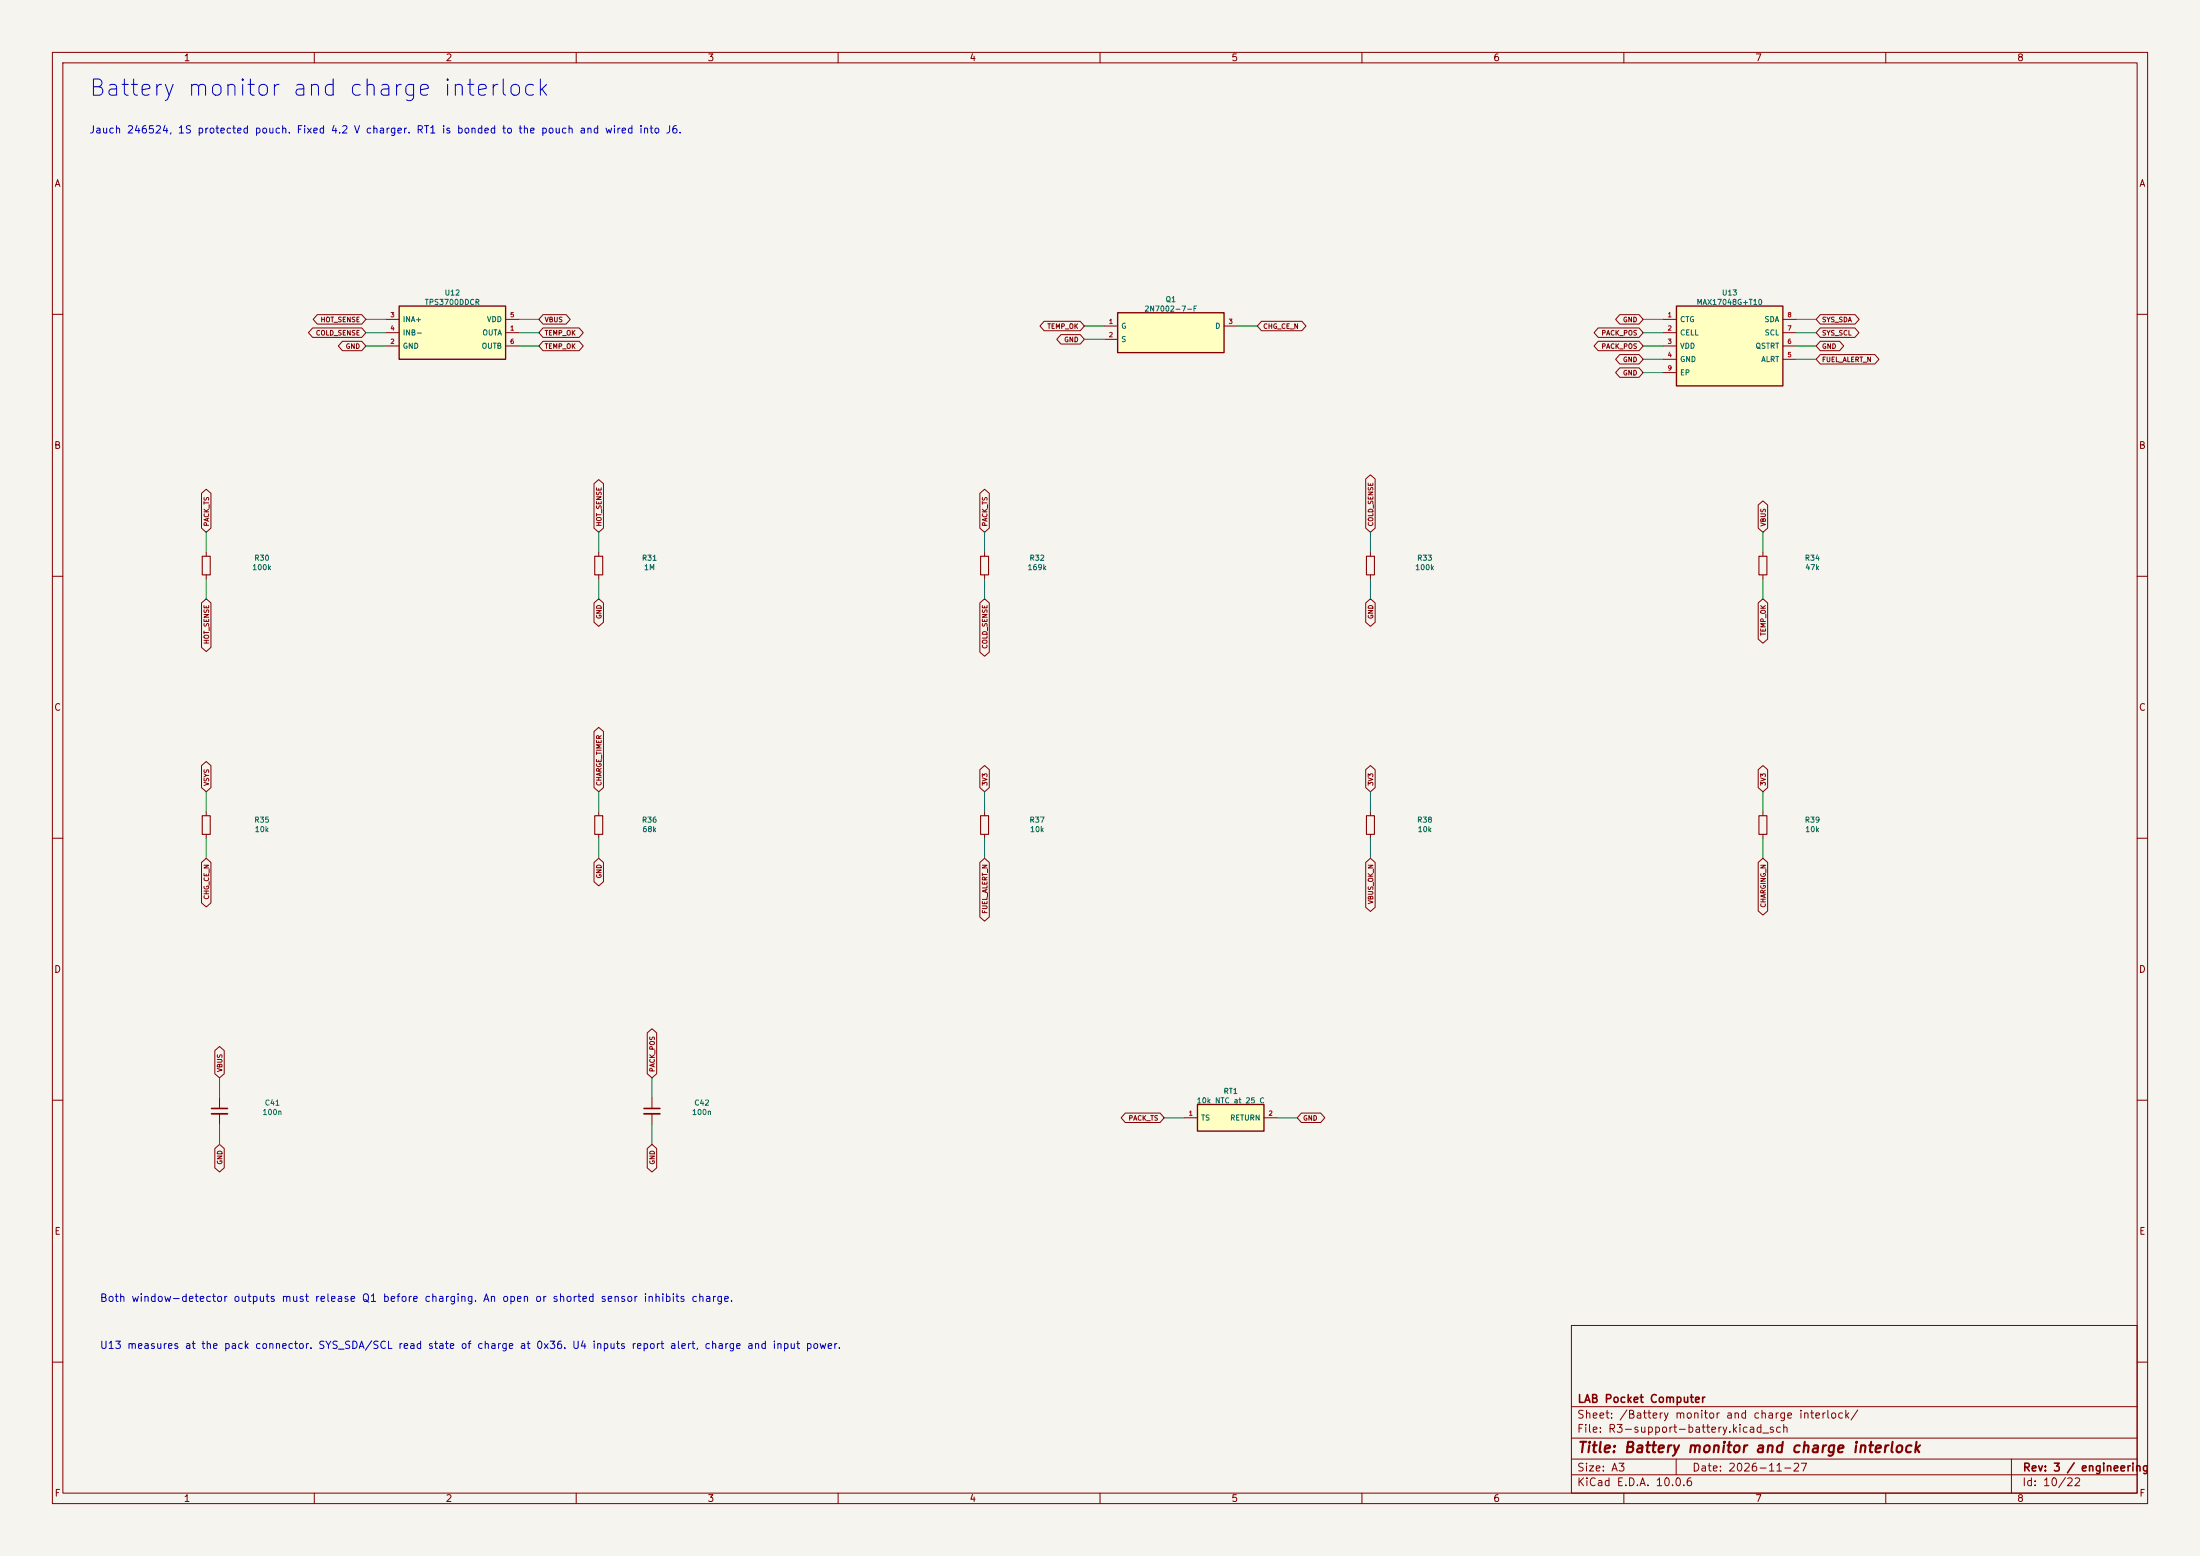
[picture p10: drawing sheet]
(kicad_sch (version 20260101) (generator eeschema) (paper "A3") (title_block (title "Battery monitor and charge interlock") (date "2026-11-27") (rev "3 / engineering") (company "LAB Pocket Computer")) (lib_symbols (symbol "LAB:TPS3700DDCR" (pin_names (offset 0.6)) (in_bom yes) (on_board yes)
(property "Reference" "U" (at 0 8.08 0) (effects (font (size 1 1)) ))
(property "Value" "TPS3700DDCR" (at 0 6.58 0) (effects (font (size 1 1)) ))
(symbol "TPS3700DDCR_0_1" (rectangle (start -10.16 5.08) (end 10.16 -5.08) (stroke (width 0.254) (type default)) (fill (type background))))
(symbol "TPS3700DDCR_1_1"
(pin input line (at -12.7 2.54 0) (length 2.54) (name "INA+" (effects (font (size 1 1)) )) (number "3" (effects (font (size 0.85 0.85)) )))
(pin input line (at -12.7 0 0) (length 2.54) (name "INB-" (effects (font (size 1 1)) )) (number "4" (effects (font (size 0.85 0.85)) )))
(pin power_in line (at -12.7 -2.54 0) (length 2.54) (name "GND" (effects (font (size 1 1)) )) (number "2" (effects (font (size 0.85 0.85)) )))
(pin power_in line (at 12.7 2.54 180) (length 2.54) (name "VDD" (effects (font (size 1 1)) )) (number "5" (effects (font (size 0.85 0.85)) )))
(pin open_collector line (at 12.7 0 180) (length 2.54) (name "OUTA" (effects (font (size 1 1)) )) (number "1" (effects (font (size 0.85 0.85)) )))
(pin open_collector line (at 12.7 -2.54 180) (length 2.54) (name "OUTB" (effects (font (size 1 1)) )) (number "6" (effects (font (size 0.85 0.85)) )))))
(symbol "LAB:2N7002_GSD" (pin_names (offset 0.6)) (in_bom yes) (on_board yes)
(property "Reference" "U" (at 0 6.81 0) (effects (font (size 1 1)) ))
(property "Value" "2N7002_GSD" (at 0 5.31 0) (effects (font (size 1 1)) ))
(symbol "2N7002_GSD_0_1" (rectangle (start -10.16 3.81) (end 10.16 -3.81) (stroke (width 0.254) (type default)) (fill (type background))))
(symbol "2N7002_GSD_1_1"
(pin input line (at -12.7 1.27 0) (length 2.54) (name "G" (effects (font (size 1 1)) )) (number "1" (effects (font (size 0.85 0.85)) )))
(pin passive line (at -12.7 -1.27 0) (length 2.54) (name "S" (effects (font (size 1 1)) )) (number "2" (effects (font (size 0.85 0.85)) )))
(pin passive line (at 12.7 1.27 180) (length 2.54) (name "D" (effects (font (size 1 1)) )) (number "3" (effects (font (size 0.85 0.85)) )))))
(symbol "LAB:MAX17048G_T10" (pin_names (offset 0.6)) (in_bom yes) (on_board yes)
(property "Reference" "U" (at 0 10.62 0) (effects (font (size 1 1)) ))
(property "Value" "MAX17048G_T10" (at 0 9.12 0) (effects (font (size 1 1)) ))
(symbol "MAX17048G_T10_0_1" (rectangle (start -10.16 7.62) (end 10.16 -7.62) (stroke (width 0.254) (type default)) (fill (type background))))
(symbol "MAX17048G_T10_1_1"
(pin passive line (at -12.7 5.08 0) (length 2.54) (name "CTG" (effects (font (size 1 1)) )) (number "1" (effects (font (size 0.85 0.85)) )))
(pin input line (at -12.7 2.54 0) (length 2.54) (name "CELL" (effects (font (size 1 1)) )) (number "2" (effects (font (size 0.85 0.85)) )))
(pin power_in line (at -12.7 0 0) (length 2.54) (name "VDD" (effects (font (size 1 1)) )) (number "3" (effects (font (size 0.85 0.85)) )))
(pin power_in line (at -12.7 -2.54 0) (length 2.54) (name "GND" (effects (font (size 1 1)) )) (number "4" (effects (font (size 0.85 0.85)) )))
(pin passive line (at -12.7 -5.08 0) (length 2.54) (name "EP" (effects (font (size 1 1)) )) (number "9" (effects (font (size 0.85 0.85)) )))
(pin bidirectional line (at 12.7 5.08 180) (length 2.54) (name "SDA" (effects (font (size 1 1)) )) (number "8" (effects (font (size 0.85 0.85)) )))
(pin input line (at 12.7 2.54 180) (length 2.54) (name "SCL" (effects (font (size 1 1)) )) (number "7" (effects (font (size 0.85 0.85)) )))
(pin input line (at 12.7 0 180) (length 2.54) (name "QSTRT" (effects (font (size 1 1)) )) (number "6" (effects (font (size 0.85 0.85)) )))
(pin open_collector line (at 12.7 -2.54 180) (length 2.54) (name "ALRT" (effects (font (size 1 1)) )) (number "5" (effects (font (size 0.85 0.85)) )))))
(symbol "Device:R_Small"
  (pin_numbers (hide yes))
  (pin_names
   (offset 0.254) (hide yes))
  (exclude_from_sim no)
  (in_bom yes)
  (on_board yes)
  (in_pos_files yes)
  (duplicate_pin_numbers_are_jumpers no)
  (property "Reference" "R" (at 0 0 90) (show_name no) (do_not_autoplace no) (effects (font (size 1.016 1.016))))
  (property "Value" "R_Small" (at 1.778 0 90) (show_name no) (do_not_autoplace no) (effects (font (size 1.27 1.27))))
  (property "Footprint" "" (at 0 0 0) (show_name no) (do_not_autoplace no) (hide yes) (effects (font (size 1.27 1.27))))
  (property "Datasheet" "" (at 0 0 0) (show_name no) (do_not_autoplace no) (hide yes) (effects (font (size 1.27 1.27))))
  (property "Description" "Resistor, small symbol" (at 0 0 0) (show_name no) (do_not_autoplace no) (hide yes) (effects (font (size 1.27 1.27))))
  (symbol "R_Small_0_1"
   (rectangle (start -0.762 1.778) (end 0.762 -1.778) (stroke (width 0.2032) (type default)) (fill (type none))))
  (symbol "R_Small_1_1"
   (pin passive line (at 0 2.54 270) (length 0.762) (name "" (effects (font (size 1.27 1.27)))) (number "1" (effects (font (size 1.27 1.27)))))
   (pin passive line (at 0 -2.54 90) (length 0.762) (name "" (effects (font (size 1.27 1.27)))) (number "2" (effects (font (size 1.27 1.27))))))
  (embedded_fonts no))
(symbol "Device:C_Small"
  (pin_numbers (hide yes))
  (pin_names
   (offset 0.254) (hide yes))
  (exclude_from_sim no)
  (in_bom yes)
  (on_board yes)
  (in_pos_files yes)
  (duplicate_pin_numbers_are_jumpers no)
  (property "Reference" "C" (at 0.254 1.778 0) (show_name no) (do_not_autoplace no) (effects (font (size 1.27 1.27)) (justify left)))
  (property "Value" "C_Small" (at 0.254 -2.032 0) (show_name no) (do_not_autoplace no) (effects (font (size 1.27 1.27)) (justify left)))
  (property "Footprint" "" (at 0 0 0) (show_name no) (do_not_autoplace no) (hide yes) (effects (font (size 1.27 1.27))))
  (property "Datasheet" "" (at 0 0 0) (show_name no) (do_not_autoplace no) (hide yes) (effects (font (size 1.27 1.27))))
  (property "Description" "Unpolarized capacitor, small symbol" (at 0 0 0) (show_name no) (do_not_autoplace no) (hide yes) (effects (font (size 1.27 1.27))))
  (symbol "C_Small_0_1"
   (polyline (pts (xy -1.524 0.508) (xy 1.524 0.508)) (stroke (width 0.3048) (type default)) (fill (type none)))
   (polyline (pts (xy -1.524 -0.508) (xy 1.524 -0.508)) (stroke (width 0.3302) (type default)) (fill (type none))))
  (symbol "C_Small_1_1"
   (pin passive line (at 0 2.54 270) (length 2.032) (name "" (effects (font (size 1.27 1.27)))) (number "1" (effects (font (size 1.27 1.27)))))
   (pin passive line (at 0 -2.54 90) (length 2.032) (name "" (effects (font (size 1.27 1.27)))) (number "2" (effects (font (size 1.27 1.27))))))
  (embedded_fonts no))
(symbol "LAB:Pouch_NTC" (pin_names (offset 0.6)) (in_bom yes) (on_board yes)
(property "Reference" "RT" (at 0 5.54 0) (effects (font (size 1 1)) ))
(property "Value" "Pouch_NTC" (at 0 4.04 0) (effects (font (size 1 1)) ))
(symbol "Pouch_NTC_0_1" (rectangle (start -6.35 2.54) (end 6.35 -2.54) (stroke (width 0.254) (type default)) (fill (type background))))
(symbol "Pouch_NTC_1_1"
(pin passive line (at -8.89 0 0) (length 2.54) (name "TS" (effects (font (size 1 1)) )) (number "1" (effects (font (size 0.85 0.85)) )))
(pin passive line (at 8.89 0 180) (length 2.54) (name "RETURN" (effects (font (size 1 1)) )) (number "2" (effects (font (size 0.85 0.85)) ))))))
(text "Battery monitor and charge interlock" (at 17 17 0) (effects (font (size 3.1 3.1)) (justify left) ))
(text "Jauch 246524, 1S protected pouch. Fixed 4.2 V charger. RT1 is bonded to the pouch and wired into J6." (at 17 25 0) (effects (font (size 1.4 1.4)) (justify left) ))
(symbol (lib_id "LAB:TPS3700DDCR") (at 86.36 63.5 0) (unit 1) (in_bom yes) (on_board yes) (property "Reference" "U12" (at 86.36 55.88 0) (effects (font (size 1 1)) ))(property "Value" "TPS3700DDCR" (at 86.36 57.68 0) (effects (font (size 1 1)) ))(property "Footprint" "Package_TO_SOT_SMD:TSOT-23-6" (at 86.36 63.5 0) (effects (font (size 1 1)) (hide yes)))(property "Datasheet" "${KIPRJMOD}/../datasheets/TPS3700.pdf" (at 86.36 63.5 0) (effects (font (size 1 1)) (hide yes)))(property "MPN" "TPS3700DDCR" (at 86.36 63.5 0) (effects (font (size 1 1)) (hide yes))))
(wire (pts (xy 73.66 60.96) (xy 69.85 60.96)) (stroke (width 0) (type default)))
(global_label "HOT_SENSE" (shape bidirectional) (at 69.85 60.96 180) (effects (font (size 0.9 0.9)) (justify right) ))
(wire (pts (xy 73.66 63.5) (xy 69.85 63.5)) (stroke (width 0) (type default)))
(global_label "COLD_SENSE" (shape bidirectional) (at 69.85 63.5 180) (effects (font (size 0.9 0.9)) (justify right) ))
(wire (pts (xy 73.66 66.04) (xy 69.85 66.04)) (stroke (width 0) (type default)))
(global_label "GND" (shape bidirectional) (at 69.85 66.04 180) (effects (font (size 0.9 0.9)) (justify right) ))
(wire (pts (xy 99.06 60.96) (xy 102.87 60.96)) (stroke (width 0) (type default)))
(global_label "VBUS" (shape bidirectional) (at 102.87 60.96 0) (effects (font (size 0.9 0.9)) (justify left) ))
(wire (pts (xy 99.06 63.5) (xy 102.87 63.5)) (stroke (width 0) (type default)))
(global_label "TEMP_OK" (shape bidirectional) (at 102.87 63.5 0) (effects (font (size 0.9 0.9)) (justify left) ))
(wire (pts (xy 99.06 66.04) (xy 102.87 66.04)) (stroke (width 0) (type default)))
(global_label "TEMP_OK" (shape bidirectional) (at 102.87 66.04 0) (effects (font (size 0.9 0.9)) (justify left) ))
(symbol (lib_id "LAB:2N7002_GSD") (at 223.52 63.5 0) (unit 1) (in_bom yes) (on_board yes) (property "Reference" "Q1" (at 223.52 57.15 0) (effects (font (size 1 1)) ))(property "Value" "2N7002-7-F" (at 223.52 58.95 0) (effects (font (size 1 1)) ))(property "Footprint" "Package_TO_SOT_SMD:SOT-23" (at 223.52 63.5 0) (effects (font (size 1 1)) (hide yes)))(property "Datasheet" "${KIPRJMOD}/../datasheets/2N7002.pdf" (at 223.52 63.5 0) (effects (font (size 1 1)) (hide yes)))(property "MPN" "2N7002-7-F" (at 223.52 63.5 0) (effects (font (size 1 1)) (hide yes))))
(wire (pts (xy 210.82 62.23) (xy 207.01 62.23)) (stroke (width 0) (type default)))
(global_label "TEMP_OK" (shape bidirectional) (at 207.01 62.23 180) (effects (font (size 0.9 0.9)) (justify right) ))
(wire (pts (xy 210.82 64.77) (xy 207.01 64.77)) (stroke (width 0) (type default)))
(global_label "GND" (shape bidirectional) (at 207.01 64.77 180) (effects (font (size 0.9 0.9)) (justify right) ))
(wire (pts (xy 236.22 62.23) (xy 240.03 62.23)) (stroke (width 0) (type default)))
(global_label "CHG_CE_N" (shape bidirectional) (at 240.03 62.23 0) (effects (font (size 0.9 0.9)) (justify left) ))
(symbol (lib_id "LAB:MAX17048G_T10") (at 330.2 66.04 0) (unit 1) (in_bom yes) (on_board yes) (property "Reference" "U13" (at 330.2 55.88 0) (effects (font (size 1 1)) ))(property "Value" "MAX17048G+T10" (at 330.2 57.68 0) (effects (font (size 1 1)) ))(property "Footprint" "Package_DFN_QFN:TDFN-8-1EP_2x2mm_P0.5mm_EP0.8x1.2mm" (at 330.2 66.04 0) (effects (font (size 1 1)) (hide yes)))(property "Datasheet" "${KIPRJMOD}/../datasheets/MAX17048.pdf" (at 330.2 66.04 0) (effects (font (size 1 1)) (hide yes)))(property "MPN" "MAX17048G+T10" (at 330.2 66.04 0) (effects (font (size 1 1)) (hide yes))))
(wire (pts (xy 317.5 60.96) (xy 313.69 60.96)) (stroke (width 0) (type default)))
(global_label "GND" (shape bidirectional) (at 313.69 60.96 180) (effects (font (size 0.9 0.9)) (justify right) ))
(wire (pts (xy 317.5 63.5) (xy 313.69 63.5)) (stroke (width 0) (type default)))
(global_label "PACK_POS" (shape bidirectional) (at 313.69 63.5 180) (effects (font (size 0.9 0.9)) (justify right) ))
(wire (pts (xy 317.5 66.04) (xy 313.69 66.04)) (stroke (width 0) (type default)))
(global_label "PACK_POS" (shape bidirectional) (at 313.69 66.04 180) (effects (font (size 0.9 0.9)) (justify right) ))
(wire (pts (xy 317.5 68.58) (xy 313.69 68.58)) (stroke (width 0) (type default)))
(global_label "GND" (shape bidirectional) (at 313.69 68.58 180) (effects (font (size 0.9 0.9)) (justify right) ))
(wire (pts (xy 317.5 71.12) (xy 313.69 71.12)) (stroke (width 0) (type default)))
(global_label "GND" (shape bidirectional) (at 313.69 71.12 180) (effects (font (size 0.9 0.9)) (justify right) ))
(wire (pts (xy 342.9 60.96) (xy 346.71 60.96)) (stroke (width 0) (type default)))
(global_label "SYS_SDA" (shape bidirectional) (at 346.71 60.96 0) (effects (font (size 0.9 0.9)) (justify left) ))
(wire (pts (xy 342.9 63.5) (xy 346.71 63.5)) (stroke (width 0) (type default)))
(global_label "SYS_SCL" (shape bidirectional) (at 346.71 63.5 0) (effects (font (size 0.9 0.9)) (justify left) ))
(wire (pts (xy 342.9 66.04) (xy 346.71 66.04)) (stroke (width 0) (type default)))
(global_label "GND" (shape bidirectional) (at 346.71 66.04 0) (effects (font (size 0.9 0.9)) (justify left) ))
(wire (pts (xy 342.9 68.58) (xy 346.71 68.58)) (stroke (width 0) (type default)))
(global_label "FUEL_ALERT_N" (shape bidirectional) (at 346.71 68.58 0) (effects (font (size 0.9 0.9)) (justify left) ))
(symbol (lib_id "Device:R_Small") (at 39.37 107.95 0) (unit 1) (in_bom yes) (on_board yes) (property "Reference" "R30" (at 50 106.5 0) (effects (font (size 1 1)) ))(property "Value" "100k" (at 50 108.3 0) (effects (font (size 1 1)) ))(property "Footprint" "Resistor_SMD:R_0603_1608Metric" (at 39.37 107.95 0) (effects (font (size 1 1)) (hide yes)))(property "Datasheet" "${KIPRJMOD}/../datasheets/CRCW0603.pdf" (at 39.37 107.95 0) (effects (font (size 1 1)) (hide yes)))(property "MPN" "CRCW0603100KFKEA" (at 39.37 107.95 0) (effects (font (size 1 1)) (hide yes))))
(wire (pts (xy 39.37 105.41) (xy 39.37 101.6)) (stroke (width 0) (type default)))
(global_label "PACK_TS" (shape bidirectional) (at 39.37 101.6 90) (effects (font (size 0.9 0.9)) (justify left) ))
(wire (pts (xy 39.37 110.49) (xy 39.37 114.3)) (stroke (width 0) (type default)))
(global_label "HOT_SENSE" (shape bidirectional) (at 39.37 114.3 270) (effects (font (size 0.9 0.9)) (justify right) ))
(symbol (lib_id "Device:R_Small") (at 114.3 107.95 0) (unit 1) (in_bom yes) (on_board yes) (property "Reference" "R31" (at 124 106.5 0) (effects (font (size 1 1)) ))(property "Value" "1M" (at 124 108.3 0) (effects (font (size 1 1)) ))(property "Footprint" "Resistor_SMD:R_0603_1608Metric" (at 114.3 107.95 0) (effects (font (size 1 1)) (hide yes)))(property "Datasheet" "${KIPRJMOD}/../datasheets/CRCW0603.pdf" (at 114.3 107.95 0) (effects (font (size 1 1)) (hide yes)))(property "MPN" "CRCW06031M00FKEA" (at 114.3 107.95 0) (effects (font (size 1 1)) (hide yes))))
(wire (pts (xy 114.3 105.41) (xy 114.3 101.6)) (stroke (width 0) (type default)))
(global_label "HOT_SENSE" (shape bidirectional) (at 114.3 101.6 90) (effects (font (size 0.9 0.9)) (justify left) ))
(wire (pts (xy 114.3 110.49) (xy 114.3 114.3)) (stroke (width 0) (type default)))
(global_label "GND" (shape bidirectional) (at 114.3 114.3 270) (effects (font (size 0.9 0.9)) (justify right) ))
(symbol (lib_id "Device:R_Small") (at 187.96 107.95 0) (unit 1) (in_bom yes) (on_board yes) (property "Reference" "R32" (at 198 106.5 0) (effects (font (size 1 1)) ))(property "Value" "169k" (at 198 108.3 0) (effects (font (size 1 1)) ))(property "Footprint" "Resistor_SMD:R_0603_1608Metric" (at 187.96 107.95 0) (effects (font (size 1 1)) (hide yes)))(property "Datasheet" "${KIPRJMOD}/../datasheets/CRCW0603.pdf" (at 187.96 107.95 0) (effects (font (size 1 1)) (hide yes)))(property "MPN" "CRCW0603169KFKEA" (at 187.96 107.95 0) (effects (font (size 1 1)) (hide yes))))
(wire (pts (xy 187.96 105.41) (xy 187.96 101.6)) (stroke (width 0) (type default)))
(global_label "PACK_TS" (shape bidirectional) (at 187.96 101.6 90) (effects (font (size 0.9 0.9)) (justify left) ))
(wire (pts (xy 187.96 110.49) (xy 187.96 114.3)) (stroke (width 0) (type default)))
(global_label "COLD_SENSE" (shape bidirectional) (at 187.96 114.3 270) (effects (font (size 0.9 0.9)) (justify right) ))
(symbol (lib_id "Device:R_Small") (at 261.62 107.95 0) (unit 1) (in_bom yes) (on_board yes) (property "Reference" "R33" (at 272 106.5 0) (effects (font (size 1 1)) ))(property "Value" "100k" (at 272 108.3 0) (effects (font (size 1 1)) ))(property "Footprint" "Resistor_SMD:R_0603_1608Metric" (at 261.62 107.95 0) (effects (font (size 1 1)) (hide yes)))(property "Datasheet" "${KIPRJMOD}/../datasheets/CRCW0603.pdf" (at 261.62 107.95 0) (effects (font (size 1 1)) (hide yes)))(property "MPN" "CRCW0603100KFKEA" (at 261.62 107.95 0) (effects (font (size 1 1)) (hide yes))))
(wire (pts (xy 261.62 105.41) (xy 261.62 101.6)) (stroke (width 0) (type default)))
(global_label "COLD_SENSE" (shape bidirectional) (at 261.62 101.6 90) (effects (font (size 0.9 0.9)) (justify left) ))
(wire (pts (xy 261.62 110.49) (xy 261.62 114.3)) (stroke (width 0) (type default)))
(global_label "GND" (shape bidirectional) (at 261.62 114.3 270) (effects (font (size 0.9 0.9)) (justify right) ))
(symbol (lib_id "Device:R_Small") (at 336.55 107.95 0) (unit 1) (in_bom yes) (on_board yes) (property "Reference" "R34" (at 346 106.5 0) (effects (font (size 1 1)) ))(property "Value" "47k" (at 346 108.3 0) (effects (font (size 1 1)) ))(property "Footprint" "Resistor_SMD:R_0603_1608Metric" (at 336.55 107.95 0) (effects (font (size 1 1)) (hide yes)))(property "Datasheet" "${KIPRJMOD}/../datasheets/CRCW0603.pdf" (at 336.55 107.95 0) (effects (font (size 1 1)) (hide yes)))(property "MPN" "CRCW060347K0FKEA" (at 336.55 107.95 0) (effects (font (size 1 1)) (hide yes))))
(wire (pts (xy 336.55 105.41) (xy 336.55 101.6)) (stroke (width 0) (type default)))
(global_label "VBUS" (shape bidirectional) (at 336.55 101.6 90) (effects (font (size 0.9 0.9)) (justify left) ))
(wire (pts (xy 336.55 110.49) (xy 336.55 114.3)) (stroke (width 0) (type default)))
(global_label "TEMP_OK" (shape bidirectional) (at 336.55 114.3 270) (effects (font (size 0.9 0.9)) (justify right) ))
(symbol (lib_id "Device:R_Small") (at 39.37 157.48 0) (unit 1) (in_bom yes) (on_board yes) (property "Reference" "R35" (at 50 156.5 0) (effects (font (size 1 1)) ))(property "Value" "10k" (at 50 158.3 0) (effects (font (size 1 1)) ))(property "Footprint" "Resistor_SMD:R_0603_1608Metric" (at 39.37 157.48 0) (effects (font (size 1 1)) (hide yes)))(property "Datasheet" "${KIPRJMOD}/../datasheets/CRCW0603.pdf" (at 39.37 157.48 0) (effects (font (size 1 1)) (hide yes)))(property "MPN" "CRCW060310K0FKEA" (at 39.37 157.48 0) (effects (font (size 1 1)) (hide yes))))
(wire (pts (xy 39.37 154.94) (xy 39.37 151.13)) (stroke (width 0) (type default)))
(global_label "VSYS" (shape bidirectional) (at 39.37 151.13 90) (effects (font (size 0.9 0.9)) (justify left) ))
(wire (pts (xy 39.37 160.02) (xy 39.37 163.83)) (stroke (width 0) (type default)))
(global_label "CHG_CE_N" (shape bidirectional) (at 39.37 163.83 270) (effects (font (size 0.9 0.9)) (justify right) ))
(symbol (lib_id "Device:R_Small") (at 114.3 157.48 0) (unit 1) (in_bom yes) (on_board yes) (property "Reference" "R36" (at 124 156.5 0) (effects (font (size 1 1)) ))(property "Value" "68k" (at 124 158.3 0) (effects (font (size 1 1)) ))(property "Footprint" "Resistor_SMD:R_0603_1608Metric" (at 114.3 157.48 0) (effects (font (size 1 1)) (hide yes)))(property "Datasheet" "${KIPRJMOD}/../datasheets/CRCW0603.pdf" (at 114.3 157.48 0) (effects (font (size 1 1)) (hide yes)))(property "MPN" "CRCW060368K0FKEA" (at 114.3 157.48 0) (effects (font (size 1 1)) (hide yes))))
(wire (pts (xy 114.3 154.94) (xy 114.3 151.13)) (stroke (width 0) (type default)))
(global_label "CHARGE_TIMER" (shape bidirectional) (at 114.3 151.13 90) (effects (font (size 0.9 0.9)) (justify left) ))
(wire (pts (xy 114.3 160.02) (xy 114.3 163.83)) (stroke (width 0) (type default)))
(global_label "GND" (shape bidirectional) (at 114.3 163.83 270) (effects (font (size 0.9 0.9)) (justify right) ))
(symbol (lib_id "Device:R_Small") (at 187.96 157.48 0) (unit 1) (in_bom yes) (on_board yes) (property "Reference" "R37" (at 198 156.5 0) (effects (font (size 1 1)) ))(property "Value" "10k" (at 198 158.3 0) (effects (font (size 1 1)) ))(property "Footprint" "Resistor_SMD:R_0603_1608Metric" (at 187.96 157.48 0) (effects (font (size 1 1)) (hide yes)))(property "Datasheet" "${KIPRJMOD}/../datasheets/CRCW0603.pdf" (at 187.96 157.48 0) (effects (font (size 1 1)) (hide yes)))(property "MPN" "CRCW060310K0FKEA" (at 187.96 157.48 0) (effects (font (size 1 1)) (hide yes))))
(wire (pts (xy 187.96 154.94) (xy 187.96 151.13)) (stroke (width 0) (type default)))
(global_label "3V3" (shape bidirectional) (at 187.96 151.13 90) (effects (font (size 0.9 0.9)) (justify left) ))
(wire (pts (xy 187.96 160.02) (xy 187.96 163.83)) (stroke (width 0) (type default)))
(global_label "FUEL_ALERT_N" (shape bidirectional) (at 187.96 163.83 270) (effects (font (size 0.9 0.9)) (justify right) ))
(symbol (lib_id "Device:R_Small") (at 261.62 157.48 0) (unit 1) (in_bom yes) (on_board yes) (property "Reference" "R38" (at 272 156.5 0) (effects (font (size 1 1)) ))(property "Value" "10k" (at 272 158.3 0) (effects (font (size 1 1)) ))(property "Footprint" "Resistor_SMD:R_0603_1608Metric" (at 261.62 157.48 0) (effects (font (size 1 1)) (hide yes)))(property "Datasheet" "${KIPRJMOD}/../datasheets/CRCW0603.pdf" (at 261.62 157.48 0) (effects (font (size 1 1)) (hide yes)))(property "MPN" "CRCW060310K0FKEA" (at 261.62 157.48 0) (effects (font (size 1 1)) (hide yes))))
(wire (pts (xy 261.62 154.94) (xy 261.62 151.13)) (stroke (width 0) (type default)))
(global_label "3V3" (shape bidirectional) (at 261.62 151.13 90) (effects (font (size 0.9 0.9)) (justify left) ))
(wire (pts (xy 261.62 160.02) (xy 261.62 163.83)) (stroke (width 0) (type default)))
(global_label "VBUS_OK_N" (shape bidirectional) (at 261.62 163.83 270) (effects (font (size 0.9 0.9)) (justify right) ))
(symbol (lib_id "Device:R_Small") (at 336.55 157.48 0) (unit 1) (in_bom yes) (on_board yes) (property "Reference" "R39" (at 346 156.5 0) (effects (font (size 1 1)) ))(property "Value" "10k" (at 346 158.3 0) (effects (font (size 1 1)) ))(property "Footprint" "Resistor_SMD:R_0603_1608Metric" (at 336.55 157.48 0) (effects (font (size 1 1)) (hide yes)))(property "Datasheet" "${KIPRJMOD}/../datasheets/CRCW0603.pdf" (at 336.55 157.48 0) (effects (font (size 1 1)) (hide yes)))(property "MPN" "CRCW060310K0FKEA" (at 336.55 157.48 0) (effects (font (size 1 1)) (hide yes))))
(wire (pts (xy 336.55 154.94) (xy 336.55 151.13)) (stroke (width 0) (type default)))
(global_label "3V3" (shape bidirectional) (at 336.55 151.13 90) (effects (font (size 0.9 0.9)) (justify left) ))
(wire (pts (xy 336.55 160.02) (xy 336.55 163.83)) (stroke (width 0) (type default)))
(global_label "CHARGING_N" (shape bidirectional) (at 336.55 163.83 270) (effects (font (size 0.9 0.9)) (justify right) ))
(symbol (lib_id "Device:C_Small") (at 41.91 212.09 0) (unit 1) (in_bom yes) (on_board yes) (property "Reference" "C41" (at 52 210.5 0) (effects (font (size 1 1)) ))(property "Value" "100n" (at 52 212.3 0) (effects (font (size 1 1)) ))(property "Footprint" "Capacitor_SMD:C_0603_1608Metric" (at 41.91 212.09 0) (effects (font (size 1 1)) (hide yes)))(property "Datasheet" "${KIPRJMOD}/../datasheets/C0603C104K5RACTU.pdf" (at 41.91 212.09 0) (effects (font (size 1 1)) (hide yes)))(property "MPN" "C0603C104K5RACTU" (at 41.91 212.09 0) (effects (font (size 1 1)) (hide yes))))
(wire (pts (xy 41.91 209.55) (xy 41.91 205.74)) (stroke (width 0) (type default)))
(global_label "VBUS" (shape bidirectional) (at 41.91 205.74 90) (effects (font (size 0.9 0.9)) (justify left) ))
(wire (pts (xy 41.91 214.63) (xy 41.91 218.44)) (stroke (width 0) (type default)))
(global_label "GND" (shape bidirectional) (at 41.91 218.44 270) (effects (font (size 0.9 0.9)) (justify right) ))
(symbol (lib_id "Device:C_Small") (at 124.46 212.09 0) (unit 1) (in_bom yes) (on_board yes) (property "Reference" "C42" (at 134 210.5 0) (effects (font (size 1 1)) ))(property "Value" "100n" (at 134 212.3 0) (effects (font (size 1 1)) ))(property "Footprint" "Capacitor_SMD:C_0603_1608Metric" (at 124.46 212.09 0) (effects (font (size 1 1)) (hide yes)))(property "Datasheet" "${KIPRJMOD}/../datasheets/C0603C104K5RACTU.pdf" (at 124.46 212.09 0) (effects (font (size 1 1)) (hide yes)))(property "MPN" "C0603C104K5RACTU" (at 124.46 212.09 0) (effects (font (size 1 1)) (hide yes))))
(wire (pts (xy 124.46 209.55) (xy 124.46 205.74)) (stroke (width 0) (type default)))
(global_label "PACK_POS" (shape bidirectional) (at 124.46 205.74 90) (effects (font (size 0.9 0.9)) (justify left) ))
(wire (pts (xy 124.46 214.63) (xy 124.46 218.44)) (stroke (width 0) (type default)))
(global_label "GND" (shape bidirectional) (at 124.46 218.44 270) (effects (font (size 0.9 0.9)) (justify right) ))
(symbol (lib_id "LAB:Pouch_NTC") (at 234.95 213.36 0) (unit 1) (in_bom yes) (on_board no) (property "Reference" "RT1" (at 234.95 208.28 0) (effects (font (size 1 1)) ))(property "Value" "10k NTC at 25 C" (at 234.95 210.08 0) (effects (font (size 1 1)) ))(property "Footprint" "" (at 234.95 213.36 0) (effects (font (size 1 1)) (hide yes)))(property "Datasheet" "${KIPRJMOD}/../datasheets/103AT-2.pdf" (at 234.95 213.36 0) (effects (font (size 1 1)) (hide yes)))(property "MPN" "103AT-2" (at 234.95 213.36 0) (effects (font (size 1 1)) (hide yes))))
(wire (pts (xy 226.06 213.36) (xy 222.25 213.36)) (stroke (width 0) (type default)))
(global_label "PACK_TS" (shape bidirectional) (at 222.25 213.36 180) (effects (font (size 0.9 0.9)) (justify right) ))
(wire (pts (xy 243.84 213.36) (xy 247.65 213.36)) (stroke (width 0) (type default)))
(global_label "GND" (shape bidirectional) (at 247.65 213.36 0) (effects (font (size 0.9 0.9)) (justify left) ))
(text "Both window-detector outputs must release Q1 before charging. An open or shorted sensor inhibits charge." (at 19 248 0) (effects (font (size 1.45 1.45)) (justify left) ))
(text "U13 measures at the pack connector. SYS_SDA/SCL read state of charge at 0x36. U4 inputs report alert, charge and input power." (at 19 257 0) (effects (font (size 1.4 1.4)) (justify left) ))
(embedded_fonts no))
